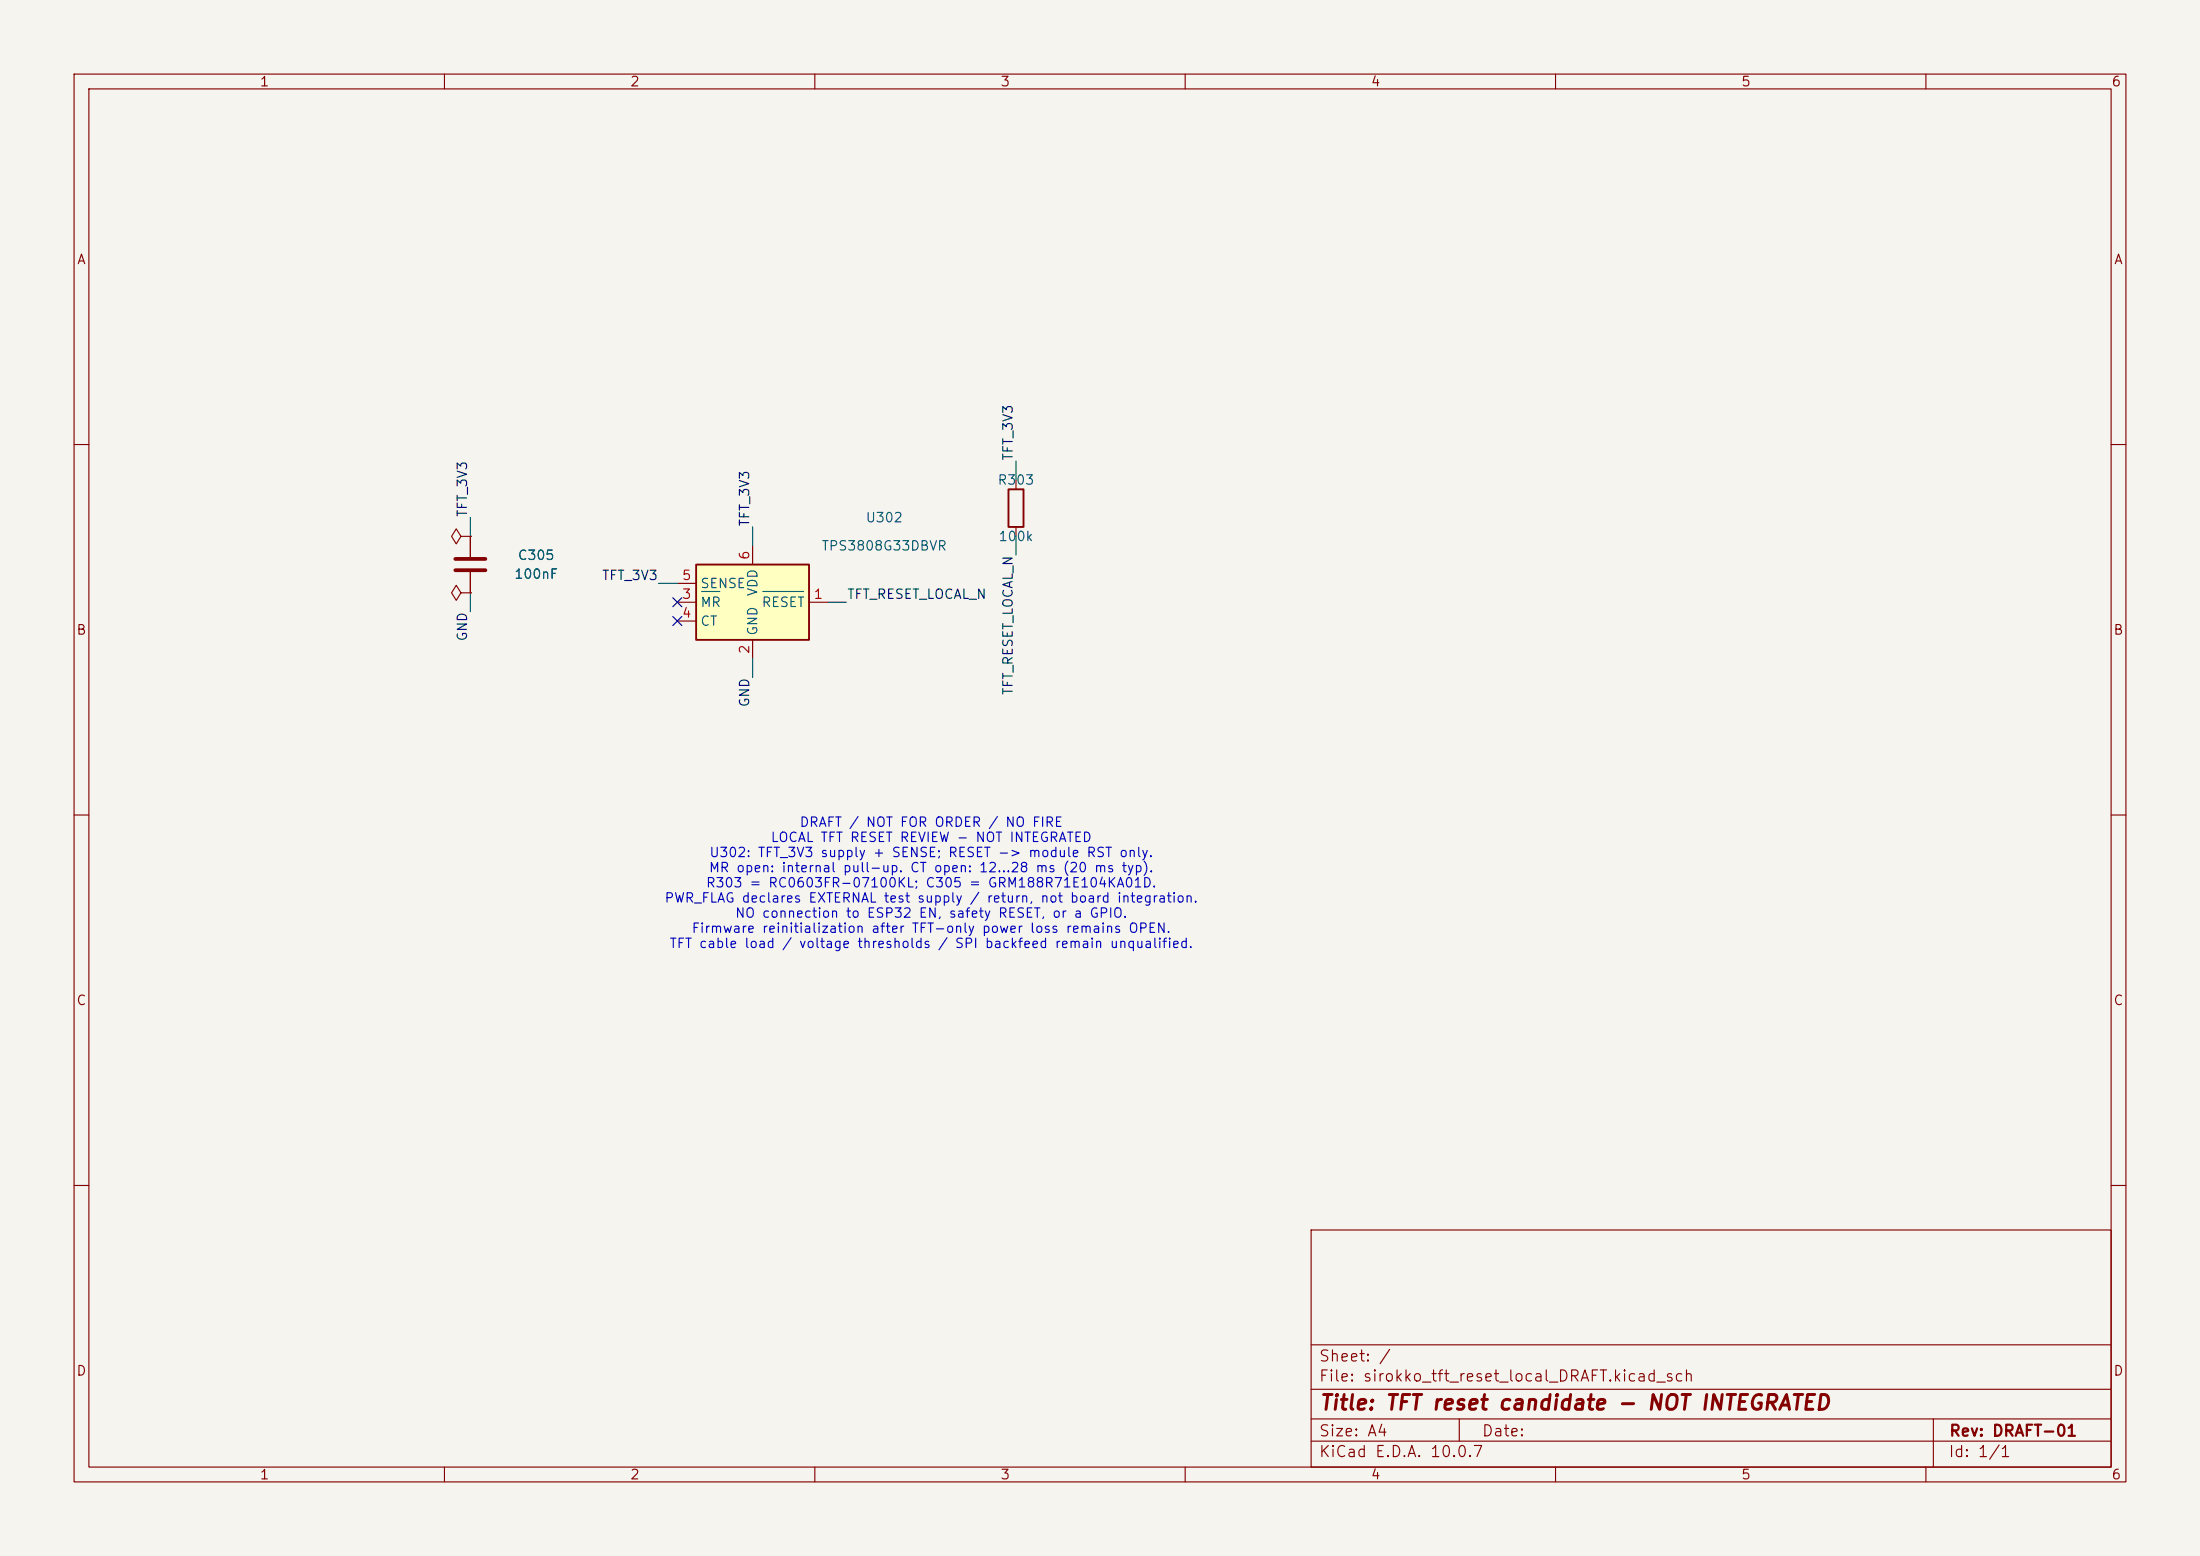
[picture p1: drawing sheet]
(kicad_sch
 (version 20250114)
 (generator "eeschema")
 (generator_version "9.0")
 (paper "A4")
 (title_block (title "TFT reset candidate - NOT INTEGRATED") (rev "DRAFT-01"))
 (lib_symbols
  (symbol "Power_Supervisor:TPS3808DBV"
  (exclude_from_sim no)
  (in_bom yes)
  (on_board yes)
  (in_pos_files yes)
  (duplicate_pin_numbers_are_jumpers no)
  (property "Reference" "U" (at 0 8.89 0) (show_name no) (do_not_autoplace no) (effects (font (size 1.27 1.27)) (justify left)))
  (property "Value" "TPS3808DBV" (at 0 6.35 0) (show_name no) (do_not_autoplace no) (effects (font (size 1.27 1.27)) (justify left)))
  (property "Footprint" "Package_TO_SOT_SMD:SOT-23-6" (at -2.54 0 0) (show_name no) (do_not_autoplace no) (hide yes) (effects (font (size 1.27 1.27))))
  (property "Datasheet" "http://www.ti.com/lit/ds/symlink/tps3808.pdf" (at -2.54 0 0) (show_name no) (do_not_autoplace no) (hide yes) (effects (font (size 1.27 1.27))))
  (property "Description" "Low-Quiescent-Current, Programmable-Delay Supervisory Circuit, SOT-23-6" (at 0 0 0) (show_name no) (do_not_autoplace no) (hide yes) (effects (font (size 1.27 1.27))))
  (symbol "TPS3808DBV_0_1"
   (rectangle (start -7.62 5.08) (end 7.62 -5.08) (stroke (width 0.254) (type default)) (fill (type background))))
  (symbol "TPS3808DBV_1_1"
   (pin output line (at 10.16 0 180) (length 2.54) (name "~{RESET}" (effects (font (size 1.27 1.27)))) (number "1" (effects (font (size 1.27 1.27)))))
   (pin power_in line (at 0 -7.62 90) (length 2.54) (name "GND" (effects (font (size 1.27 1.27)))) (number "2" (effects (font (size 1.27 1.27)))))
   (pin input line (at -10.16 0 0) (length 2.54) (name "~{MR}" (effects (font (size 1.27 1.27)))) (number "3" (effects (font (size 1.27 1.27)))))
   (pin input line (at -10.16 -2.54 0) (length 2.54) (name "CT" (effects (font (size 1.27 1.27)))) (number "4" (effects (font (size 1.27 1.27)))))
   (pin input line (at -10.16 2.54 0) (length 2.54) (name "SENSE" (effects (font (size 1.27 1.27)))) (number "5" (effects (font (size 1.27 1.27)))))
   (pin power_in line (at 0 7.62 270) (length 2.54) (name "VDD" (effects (font (size 1.27 1.27)))) (number "6" (effects (font (size 1.27 1.27))))))
  (embedded_fonts no))
  (symbol "Device:C"
  (pin_numbers (hide yes))
  (pin_names
   (offset 0.254))
  (exclude_from_sim no)
  (in_bom yes)
  (on_board yes)
  (in_pos_files yes)
  (duplicate_pin_numbers_are_jumpers no)
  (property "Reference" "C" (at 0.635 2.54 0) (show_name no) (do_not_autoplace no) (effects (font (size 1.27 1.27)) (justify left)))
  (property "Value" "C" (at 0.635 -2.54 0) (show_name no) (do_not_autoplace no) (effects (font (size 1.27 1.27)) (justify left)))
  (property "Footprint" "" (at 0.9652 -3.81 0) (show_name no) (do_not_autoplace no) (hide yes) (effects (font (size 1.27 1.27))))
  (property "Datasheet" "" (at 0 0 0) (show_name no) (do_not_autoplace no) (hide yes) (effects (font (size 1.27 1.27))))
  (property "Description" "Unpolarized capacitor" (at 0 0 0) (show_name no) (do_not_autoplace no) (hide yes) (effects (font (size 1.27 1.27))))
  (symbol "C_0_1"
   (polyline (pts (xy -2.032 0.762) (xy 2.032 0.762)) (stroke (width 0.508) (type default)) (fill (type none)))
   (polyline (pts (xy -2.032 -0.762) (xy 2.032 -0.762)) (stroke (width 0.508) (type default)) (fill (type none))))
  (symbol "C_1_1"
   (pin passive line (at 0 3.81 270) (length 2.794) (name "" (effects (font (size 1.27 1.27)))) (number "1" (effects (font (size 1.27 1.27)))))
   (pin passive line (at 0 -3.81 90) (length 2.794) (name "" (effects (font (size 1.27 1.27)))) (number "2" (effects (font (size 1.27 1.27))))))
  (embedded_fonts no))
  (symbol "Device:R"
  (pin_numbers (hide yes))
  (pin_names
   (offset 0))
  (exclude_from_sim no)
  (in_bom yes)
  (on_board yes)
  (in_pos_files yes)
  (duplicate_pin_numbers_are_jumpers no)
  (property "Reference" "R" (at 2.032 0 90) (show_name no) (do_not_autoplace no) (effects (font (size 1.27 1.27))))
  (property "Value" "R" (at 0 0 90) (show_name no) (do_not_autoplace no) (effects (font (size 1.27 1.27))))
  (property "Footprint" "" (at -1.778 0 90) (show_name no) (do_not_autoplace no) (hide yes) (effects (font (size 1.27 1.27))))
  (property "Datasheet" "" (at 0 0 0) (show_name no) (do_not_autoplace no) (hide yes) (effects (font (size 1.27 1.27))))
  (property "Description" "Resistor" (at 0 0 0) (show_name no) (do_not_autoplace no) (hide yes) (effects (font (size 1.27 1.27))))
  (symbol "R_0_1"
   (rectangle (start -1.016 -2.54) (end 1.016 2.54) (stroke (width 0.254) (type default)) (fill (type none))))
  (symbol "R_1_1"
   (pin passive line (at 0 3.81 270) (length 1.27) (name "" (effects (font (size 1.27 1.27)))) (number "1" (effects (font (size 1.27 1.27)))))
   (pin passive line (at 0 -3.81 90) (length 1.27) (name "" (effects (font (size 1.27 1.27)))) (number "2" (effects (font (size 1.27 1.27))))))
  (embedded_fonts no))
  (symbol "power:PWR_FLAG"
  (power global)
  (pin_numbers (hide yes))
  (pin_names
   (offset 0) (hide yes))
  (exclude_from_sim no)
  (in_bom yes)
  (on_board yes)
  (in_pos_files yes)
  (duplicate_pin_numbers_are_jumpers no)
  (property "Reference" "#FLG" (at 0 1.905 0) (show_name no) (do_not_autoplace no) (hide yes) (effects (font (size 1.27 1.27))))
  (property "Value" "PWR_FLAG" (at 0 3.81 0) (show_name no) (do_not_autoplace no) (effects (font (size 1.27 1.27))))
  (property "Footprint" "" (at 0 0 0) (show_name no) (do_not_autoplace no) (hide yes) (effects (font (size 1.27 1.27))))
  (property "Datasheet" "" (at 0 0 0) (show_name no) (do_not_autoplace no) (hide yes) (effects (font (size 1.27 1.27))))
  (property "Description" "Special symbol for telling ERC where power comes from" (at 0 0 0) (show_name no) (do_not_autoplace no) (hide yes) (effects (font (size 1.27 1.27))))
  (symbol "PWR_FLAG_0_0"
   (pin power_out line (at 0 0 90) (length 0) (name "" (effects (font (size 1.27 1.27)))) (number "1" (effects (font (size 1.27 1.27))))))
  (symbol "PWR_FLAG_0_1"
   (polyline (pts (xy 0 0) (xy 0 1.27) (xy -1.016 1.905) (xy 0 2.54) (xy 1.016 1.905) (xy 0 1.27)) (stroke (width 0) (type default)) (fill (type none))))
  (embedded_fonts no)))
 (symbol
 (lib_name "Power_Supervisor:TPS3808DBV")
 (lib_id "Power_Supervisor:TPS3808DBV")
 (at 101.6 81.28 0)
 (unit 1)
 (exclude_from_sim no)
 (in_bom yes)
 (on_board yes)
 (dnp no)
 (property "Reference" "U302"
  (at 119.38 69.85 0)
  (effects (font (size 1.27 1.27))))
 (property "Value" "TPS3808G33DBVR"
  (at 119.38 73.66 0)
  (effects (font (size 1.27 1.27))))
 (property "Footprint" ""
  (at 101.6 81.28 0)
  (effects (font (size 1.27 1.27)) (hide yes)))
 (property "Datasheet" "~"
  (at 101.6 81.28 0)
  (effects (font (size 1.27 1.27)) (hide yes)))
 (pin "1")
 (pin "2")
 (pin "3")
 (pin "4")
 (pin "5")
 (pin "6")
 (instances
  (project "sirokko_tft_reset_local_DRAFT" (path "" (reference "U302") (unit 1)))))
 (symbol
 (lib_name "Device:C")
 (lib_id "Device:C")
 (at 63.5 76.2 0)
 (unit 1)
 (exclude_from_sim no)
 (in_bom yes)
 (on_board yes)
 (dnp no)
 (property "Reference" "C305"
  (at 72.39 74.93 0)
  (effects (font (size 1.27 1.27))))
 (property "Value" "100nF"
  (at 72.39 77.47 0)
  (effects (font (size 1.27 1.27))))
 (property "Footprint" ""
  (at 63.5 76.2 0)
  (effects (font (size 1.27 1.27)) (hide yes)))
 (property "Datasheet" "~"
  (at 63.5 76.2 0)
  (effects (font (size 1.27 1.27)) (hide yes)))
 (pin "1")
 (pin "2")
 (instances
  (project "sirokko_tft_reset_local_DRAFT" (path "" (reference "C305") (unit 1)))))
 (symbol
 (lib_name "Device:R")
 (lib_id "Device:R")
 (at 137.16 68.58 0)
 (unit 1)
 (exclude_from_sim no)
 (in_bom yes)
 (on_board yes)
 (dnp no)
 (property "Reference" "R303"
  (at 137.16 64.77 0)
  (effects (font (size 1.27 1.27))))
 (property "Value" "100k"
  (at 137.16 72.39 0)
  (effects (font (size 1.27 1.27))))
 (property "Footprint" ""
  (at 137.16 68.58 0)
  (effects (font (size 1.27 1.27)) (hide yes)))
 (property "Datasheet" "~"
  (at 137.16 68.58 0)
  (effects (font (size 1.27 1.27)) (hide yes)))
 (pin "1")
 (pin "2")
 (instances
  (project "sirokko_tft_reset_local_DRAFT" (path "" (reference "R303") (unit 1)))))
 (symbol
 (lib_name "power:PWR_FLAG")
 (lib_id "power:PWR_FLAG")
 (at 63.5 72.39 90)
 (unit 1)
 (exclude_from_sim no)
 (in_bom yes)
 (on_board yes)
 (dnp no)
 (property "Reference" "#FLG0305"
  (at 50.8 68.58 0)
  (effects (font (size 1.27 1.27)) (hide yes)))
 (property "Value" "PWR_FLAG"
  (at 50.8 72.39 0)
  (effects (font (size 1.27 1.27)) (hide yes)))
 (property "Footprint" ""
  (at 63.5 72.39 0)
  (effects (font (size 1.27 1.27)) (hide yes)))
 (property "Datasheet" "~"
  (at 63.5 72.39 0)
  (effects (font (size 1.27 1.27)) (hide yes)))
 (pin "1")
 (instances
  (project "sirokko_tft_reset_local_DRAFT" (path "" (reference "#FLG0305") (unit 1)))))
 (symbol
 (lib_name "power:PWR_FLAG")
 (lib_id "power:PWR_FLAG")
 (at 63.5 80.01 90)
 (unit 1)
 (exclude_from_sim no)
 (in_bom yes)
 (on_board yes)
 (dnp no)
 (property "Reference" "#FLG0306"
  (at 50.8 83.82 0)
  (effects (font (size 1.27 1.27)) (hide yes)))
 (property "Value" "PWR_FLAG"
  (at 50.8 80.01 0)
  (effects (font (size 1.27 1.27)) (hide yes)))
 (property "Footprint" ""
  (at 63.5 80.01 0)
  (effects (font (size 1.27 1.27)) (hide yes)))
 (property "Datasheet" "~"
  (at 63.5 80.01 0)
  (effects (font (size 1.27 1.27)) (hide yes)))
 (pin "1")
 (instances
  (project "sirokko_tft_reset_local_DRAFT" (path "" (reference "#FLG0306") (unit 1)))))
 (wire
 (pts
  (xy 63.5 72.39) (xy 63.5 69.85))
 (stroke
  (width 0)
  (type default)))
 (wire
 (pts
  (xy 137.16 64.77) (xy 137.16 62.23))
 (stroke
  (width 0)
  (type default)))
 (wire
 (pts
  (xy 91.44 78.74) (xy 88.9 78.74))
 (stroke
  (width 0)
  (type default)))
 (wire
 (pts
  (xy 101.6 73.66) (xy 101.6 71.12))
 (stroke
  (width 0)
  (type default)))
 (wire
 (pts
  (xy 63.5 80.01) (xy 63.5 82.55))
 (stroke
  (width 0)
  (type default)))
 (wire
 (pts
  (xy 101.6 88.9) (xy 101.6 91.44))
 (stroke
  (width 0)
  (type default)))
 (wire
 (pts
  (xy 137.16 72.39) (xy 137.16 74.93))
 (stroke
  (width 0)
  (type default)))
 (wire
 (pts
  (xy 111.76 81.28) (xy 114.3 81.28))
 (stroke
  (width 0)
  (type default)))
 (label "TFT_3V3"
  (at 63.5 69.85 90)
  (effects (font (size 1.27 1.27)) (justify left bottom)))
 (label "TFT_3V3"
  (at 137.16 62.23 90)
  (effects (font (size 1.27 1.27)) (justify left bottom)))
 (label "TFT_3V3"
  (at 88.9 78.74 180)
  (effects (font (size 1.27 1.27)) (justify right bottom)))
 (label "TFT_3V3"
  (at 101.6 71.12 90)
  (effects (font (size 1.27 1.27)) (justify left bottom)))
 (label "GND"
  (at 63.5 82.55 270)
  (effects (font (size 1.27 1.27)) (justify right bottom)))
 (label "GND"
  (at 101.6 91.44 270)
  (effects (font (size 1.27 1.27)) (justify right bottom)))
 (label "TFT_RESET_LOCAL_N"
  (at 137.16 74.93 270)
  (effects (font (size 1.27 1.27)) (justify right bottom)))
 (label "TFT_RESET_LOCAL_N"
  (at 114.3 81.28 0)
  (effects (font (size 1.27 1.27)) (justify left bottom)))
 (no_connect
 (at 91.44 81.28))
 (no_connect
 (at 91.44 83.82))
 (text "DRAFT / NOT FOR ORDER / NO FIRE\nLOCAL TFT RESET REVIEW - NOT INTEGRATED\nU302: TFT_3V3 supply + SENSE; RESET -> module RST only.\nMR open: internal pull-up. CT open: 12...28 ms (20 ms typ).\nR303 = RC0603FR-07100KL; C305 = GRM188R71E104KA01D.\nPWR_FLAG declares EXTERNAL test supply / return, not board integration.\nNO connection to ESP32 EN, safety RESET, or a GPIO.\nFirmware reinitialization after TFT-only power loss remains OPEN.\nTFT cable load / voltage thresholds / SPI backfeed remain unqualified."
 (at 125.73 119.38 0)
 (effects
  (font (size 1.27 1.27))))
 (sheet_instances
  (path ""
   (page "1")))
 (embedded_fonts no))
